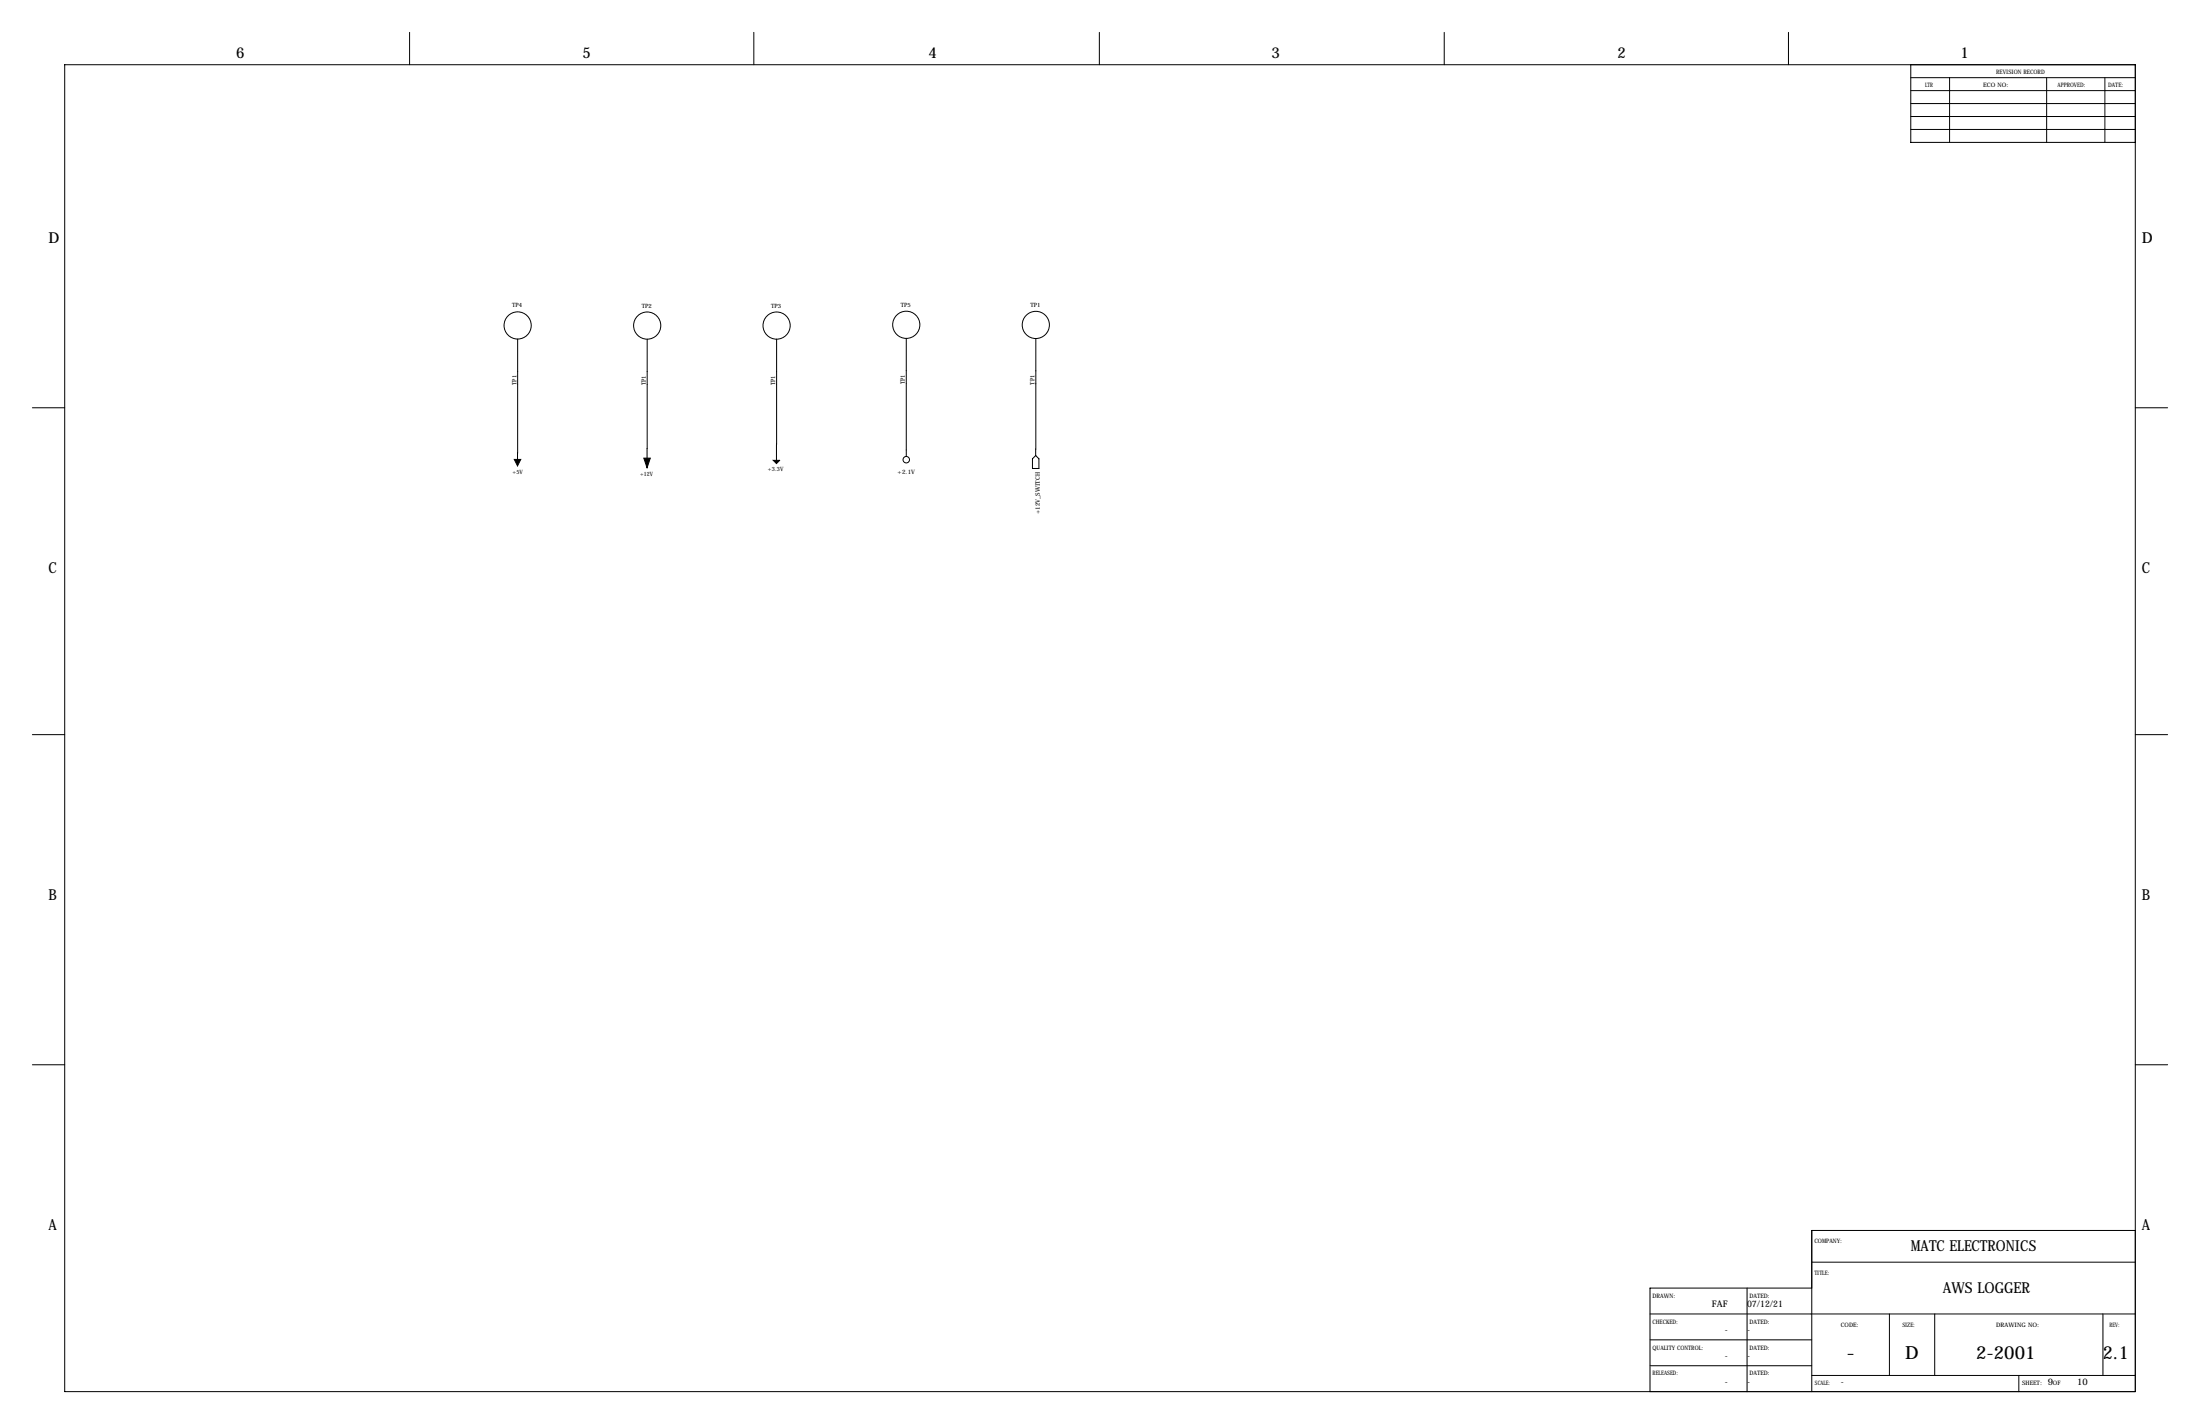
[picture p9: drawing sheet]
<svg xmlns="http://www.w3.org/2000/svg" width="864mm" height="559mm" viewBox="0 0 864 559" stroke-linecap="round" stroke-linejoin="round" font-family="sans-serif">
<g fill="none" stroke="#000" stroke-width=".39">
<path d="M160.8 12.7v12.7M295.9 12.7v12.7M431.5 12.7v12.7M566.9 12.7v12.7M702.1 12.7v12.7M25.4 25.4h812.8v520.7h-812.8zM750.1 25.4v30.5h88.1M750.1 35.6h88.1M750.1 30.5h88.1M765.3 30.5v25.4M803.4 30.5v25.4M826.3 30.5v25.4"/>
<path d="M750.1 50.8h88.1M750.1 45.7h88.1M750.1 40.6h88.1M203.2 133l-.1 49.8M254.1 133.1l-.1 50.5M304.9 133.1l-.1 48.8M355.8 132.8v46.3M406.6 132.8v46M12.7 160h12.7M406.6 178.8l1.2 1.2v3.8h-2.5v-3.8zM838.2 160h12.7M12.7 288.3h12.7"/>
<path d="M838.2 288.3h12.7M12.7 417.8h12.7M838.2 417.8h12.7M711.2 495.3h127M838.2 482.9h-127v63.2M647.7 515.6h190.5M685.8 505.5v40.6M711.2 505.5h-63.5v40.6M741.7 515.6v24.2M759.5 515.6v24.2M825.5 515.6v24.2M647.7 535.9h63.5"/>
<path d="M647.7 525.8h63.5M711.2 539.8h127M792.5 539.8v6.3"/>
<circle cx="203.2" cy="127.7" r="5.3"/>
<circle cx="254.1" cy="127.8" r="5.3"/>
<circle cx="304.9" cy="127.8" r="5.3"/>
<circle cx="355.8" cy="127.5" r="5.3"/>
<circle cx="406.6" cy="127.5" r="5.3"/>
<circle cx="355.8" cy="180.4" r="1.27"/>
</g>
<path d="M201.9 180.3h2.5l-1.3 2.5zM252.7 179.8h2.6l-1.3 3.8zM303.5 180.6h2.6l-1.3 1.3z" fill="#000" stroke="#000" stroke-width=".39"/>
<g font-size="7.1">
<text x="724.8" y="533.4">-</text>
<text x="747.9" y="533.4">D</text>
<text x="775.7" y="533.4">2-2001</text>
<text x="825.4" y="533.4">2.1</text>
</g>
<g font-size="5.9">
<text x="92.7" y="22.9">6</text>
<text x="228.6" y="22.9">5</text>
<text x="364.5" y="22.9">4</text>
<text x="499.1" y="22.9">3</text>
<text x="635" y="22.9">2</text>
<text x="769.6" y="22.9">1</text>
<text x="19" y="95.2">D</text>
<text x="840.7" y="95.2">D</text>
<text x="19" y="224.8">C</text>
<text x="840.7" y="224.8">C</text>
<text x="19" y="353.1">B</text>
<text x="840.7" y="353.1">B</text>
<text x="19" y="482.6">A</text>
<text x="840.7" y="482.6">A</text>
<text x="750.1" y="491">MATC ELECTRONICS</text>
<text x="762.7" y="507.5">AWS LOGGER</text>
</g>
<g font-size="3.6">
<text x="672" y="513.1">FAF</text>
<text x="685.8" y="513.1">07/12/21</text>
<text x="677" y="523.2">-</text>
<text x="685.8" y="523.2">-</text>
<text x="677" y="533.4">-</text>
<text x="685.8" y="533.4">-</text>
<text x="677" y="543.5">-</text>
<text x="685.8" y="543.5">-</text>
<text x="722.6" y="543.5">-</text>
<text x="803.9" y="543.5">9</text>
<text x="815.3" y="543.5">10</text>
</g>
<g font-size="2.4">
<text x="783.6" y="29.2">REVISION RECORD</text>
<text x="755.6" y="34.3">LTR</text>
<text x="778.5" y="34.3">ECO NO:</text>
<text x="807.7" y="34.3">APPROVED:</text>
<text x="827.5" y="34.3">DATE:</text>
<text x="352.4" y="185.9">+2.1V</text>
<text x="408.2" y="201.8" transform="rotate(-90 408.2 201.8)">+12V_SWITCH</text>
<text x="712.2" y="487.7">COMPANY:</text>
<text x="712.2" y="500.4">TITLE:</text>
<text x="648.7" y="509.3">DRAWN:</text>
<text x="686.8" y="509.3">DATED:</text>
<text x="648.7" y="519.4">CHECKED:</text>
<text x="686.8" y="519.4">DATED:</text>
<text x="722.6" y="520.7">CODE:</text>
<text x="746.8" y="520.7">SIZE:</text>
<text x="783.6" y="520.7">DRAWING NO:</text>
<text x="828" y="520.7">REV:</text>
<text x="648.7" y="529.6">QUALITY CONTROL:</text>
<text x="686.8" y="529.6">DATED:</text>
<text x="648.7" y="539.8">RELEASED:</text>
<text x="686.8" y="539.8">DATED:</text>
<text x="712.5" y="543.6">SCALE:</text>
<text x="793.7" y="543.6">SHEET:</text>
<text x="805.8" y="543.6">OF</text>
</g>
<g font-size="2.3">
<text x="201.1" y="120.6">TP4</text>
<text x="251.9" y="120.7">TP2</text>
<text x="302.7" y="120.7">TP3</text>
<text x="353.6" y="120.4">TP5</text>
<text x="404.5" y="120.4">TP1</text>
<text x="202.7" y="151.1" transform="rotate(-90 202.7 151.1)">TP1</text>
<text x="253.5" y="151.2" transform="rotate(-90 253.5 151.2)">TP1</text>
<text x="304.3" y="151.2" transform="rotate(-90 304.3 151.2)">TP1</text>
<text x="355.2" y="150.9" transform="rotate(-90 355.2 150.9)">TP1</text>
<text x="406.1" y="150.9" transform="rotate(-90 406.1 150.9)">TP1</text>
<text x="201.1" y="186">+5V</text>
<text x="301.4" y="184.9">+3.3V</text>
<text x="251.3" y="186.6">+12V</text>
</g>
</svg>
